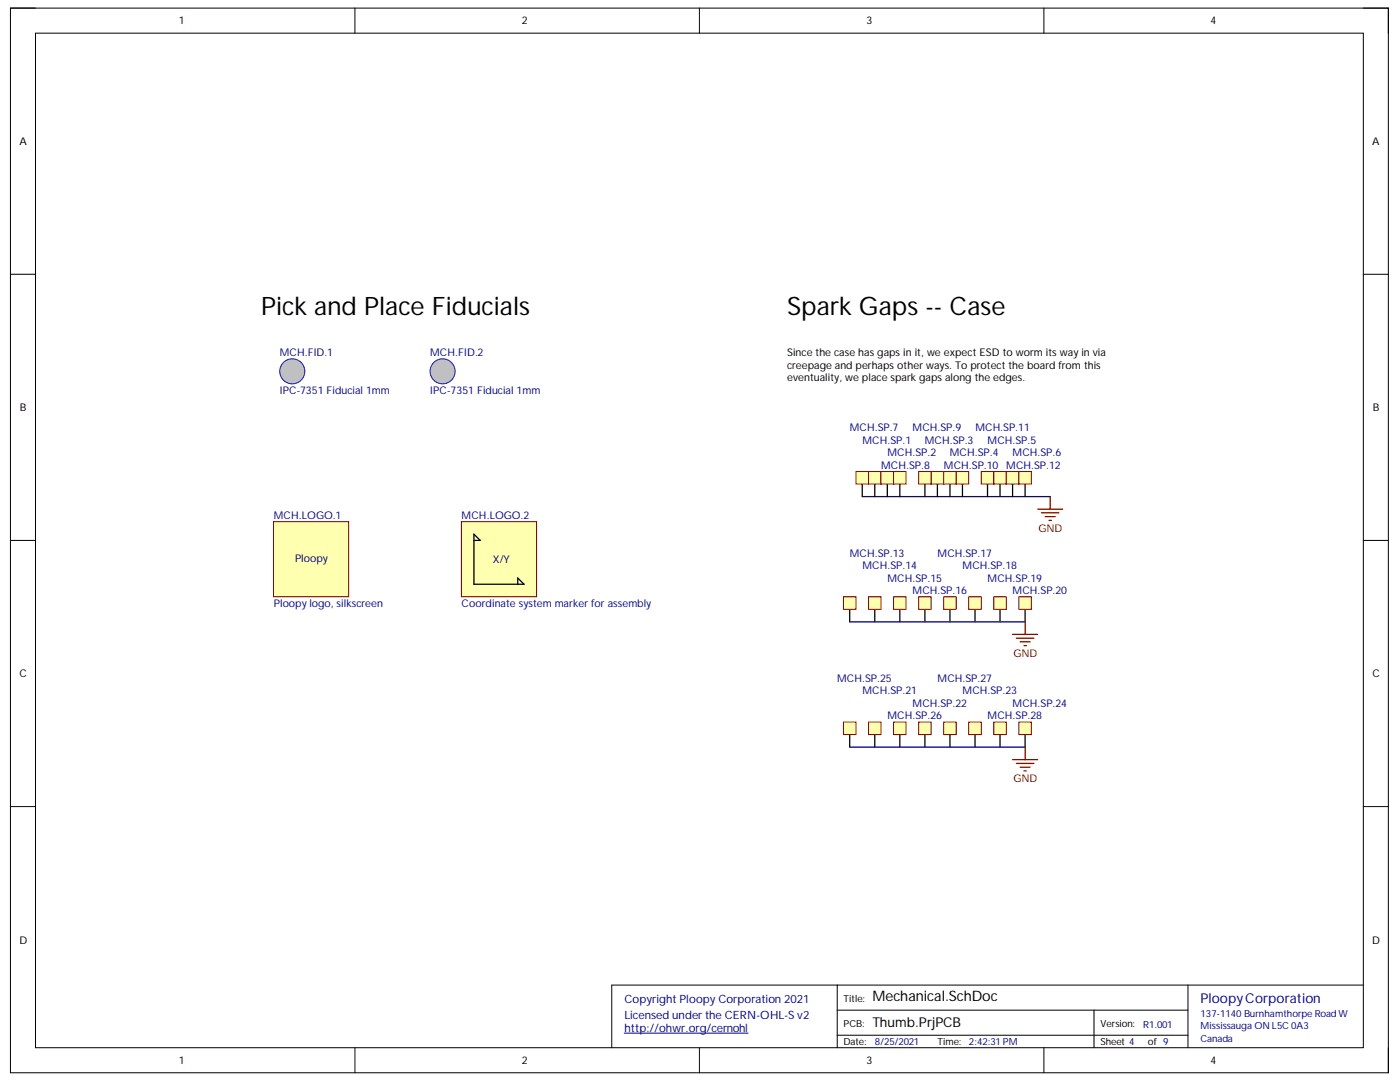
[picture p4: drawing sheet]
<svg xmlns="http://www.w3.org/2000/svg" width="279mm" height="216mm" viewBox="0 0 279 216" stroke-linecap="round" stroke-linejoin="round" font-family="sans-serif">
<path d="M2.1 1.6h275v212.5h-275z" fill="none" stroke="#000" stroke-width=".2"/>
<path d="M7.1 6.6h265v202.5h-265z" fill-rule="evenodd" fill="#fff"/>
<g fill="none" stroke="#000" stroke-width=".2">
<path d="M2.1 1.6h5M7.1 6.6h265v202.5h-265zM70.8 1.6v5M139.6 1.6v5M208.3 1.6v5M272.1 1.6h5v5M2.1 54.7h5M272.1 54.7h5M2.1 107.8h5M272.1 107.8h5M2.1 160.9h5M272.1 160.9h5"/>
<path d="M167.1 196.6v12.5M237.1 196.6v12.5M272.1 196.6h-150v12.5M70.8 209.1v5M139.6 209.1v5M167.1 201.6h70M167.1 206.6h70M208.3 209.1v5M218.3 201.6v7.5M277.1 209.1v5"/>
</g>
<path d="M124.6 206.2h24.7" fill="none" stroke="#000080" stroke-width=".2"/>
<circle cx="58.3" cy="74.1" r="2.5" fill="#c0c0c0"/>
<circle cx="58.3" cy="74.1" r="2.5" fill="none" stroke="#00f" stroke-width=".2"/>
<circle cx="88.3" cy="74.1" r="2.5" fill="#c0c0c0"/>
<circle cx="88.3" cy="74.1" r="2.5" fill="none" stroke="#00f" stroke-width=".2"/>
<path d="M157.1 69.1h65v12.5h-65z" fill-rule="evenodd" fill="#fff"/>
<path d="M157.1 69.1h65v12.5h-65z" fill="none" stroke="#fff" stroke-width=".2"/>
<path d="M209.6 99.1v2.5M207.1 101.6h5M207.8 102.3h3.5M208.6 103.1h2M209.3 103.8h.5" fill="none" stroke="#800000" stroke-width=".25"/>
<path d="M172.1 96.6v2.5" fill="none" stroke="#000" stroke-width=".25"/>
<path d="M170.8 94.1h2.5v2.5h-2.5z" fill-rule="evenodd" fill="#ffffb0"/>
<path d="M170.8 94.1h2.5v2.5h-2.5z" fill="none" stroke="#800000" stroke-width=".2"/>
<path d="M172.1 99.1h37.5" fill="none" stroke="#000080" stroke-width=".25"/>
<path d="M174.6 96.6v2.5" fill="none" stroke="#000" stroke-width=".25"/>
<path d="M173.3 94.1h2.5v2.5h-2.5z" fill-rule="evenodd" fill="#ffffb0"/>
<path d="M173.3 94.1h2.5v2.5h-2.5z" fill="none" stroke="#800000" stroke-width=".2"/>
<path d="M177.1 96.6v2.5" fill="none" stroke="#000" stroke-width=".25"/>
<path d="M175.8 94.1h2.5v2.5h-2.5z" fill-rule="evenodd" fill="#ffffb0"/>
<path d="M175.8 94.1h2.5v2.5h-2.5z" fill="none" stroke="#800000" stroke-width=".2"/>
<path d="M179.6 96.6v2.5" fill="none" stroke="#000" stroke-width=".25"/>
<path d="M178.3 94.1h2.5v2.5h-2.5z" fill-rule="evenodd" fill="#ffffb0"/>
<path d="M178.3 94.1h2.5v2.5h-2.5z" fill="none" stroke="#800000" stroke-width=".2"/>
<path d="M184.6 96.6v2.5" fill="none" stroke="#000" stroke-width=".25"/>
<path d="M183.3 94.1h2.5v2.5h-2.5z" fill-rule="evenodd" fill="#ffffb0"/>
<path d="M183.3 94.1h2.5v2.5h-2.5z" fill="none" stroke="#800000" stroke-width=".2"/>
<path d="M187.1 96.6v2.5" fill="none" stroke="#000" stroke-width=".25"/>
<path d="M185.8 94.1h2.5v2.5h-2.5z" fill-rule="evenodd" fill="#ffffb0"/>
<path d="M185.8 94.1h2.5v2.5h-2.5z" fill="none" stroke="#800000" stroke-width=".2"/>
<path d="M189.6 96.6v2.5" fill="none" stroke="#000" stroke-width=".25"/>
<path d="M188.3 94.1h2.5v2.5h-2.5z" fill-rule="evenodd" fill="#ffffb0"/>
<path d="M188.3 94.1h2.5v2.5h-2.5z" fill="none" stroke="#800000" stroke-width=".2"/>
<path d="M192.1 96.6v2.5" fill="none" stroke="#000" stroke-width=".25"/>
<path d="M190.8 94.1h2.5v2.5h-2.5z" fill-rule="evenodd" fill="#ffffb0"/>
<path d="M190.8 94.1h2.5v2.5h-2.5z" fill="none" stroke="#800000" stroke-width=".2"/>
<path d="M197.1 96.6v2.5" fill="none" stroke="#000" stroke-width=".25"/>
<path d="M195.8 94.1h2.5v2.5h-2.5z" fill-rule="evenodd" fill="#ffffb0"/>
<path d="M195.8 94.1h2.5v2.5h-2.5z" fill="none" stroke="#800000" stroke-width=".2"/>
<path d="M199.6 96.6v2.5" fill="none" stroke="#000" stroke-width=".25"/>
<path d="M198.3 94.1h2.5v2.5h-2.5z" fill-rule="evenodd" fill="#ffffb0"/>
<path d="M198.3 94.1h2.5v2.5h-2.5z" fill="none" stroke="#800000" stroke-width=".2"/>
<path d="M202.1 96.6v2.5" fill="none" stroke="#000" stroke-width=".25"/>
<path d="M200.8 94.1h2.5v2.5h-2.5z" fill-rule="evenodd" fill="#ffffb0"/>
<path d="M200.8 94.1h2.5v2.5h-2.5z" fill="none" stroke="#800000" stroke-width=".2"/>
<path d="M204.6 96.6v2.5" fill="none" stroke="#000" stroke-width=".25"/>
<path d="M203.3 94.1h2.5v2.5h-2.5z" fill-rule="evenodd" fill="#ffffb0"/>
<path d="M203.3 94.1h2.5v2.5h-2.5z" fill="none" stroke="#800000" stroke-width=".2"/>
<path d="M169.6 121.6v2.5" fill="none" stroke="#000" stroke-width=".25"/>
<path d="M168.3 119.1h2.5v2.5h-2.5z" fill-rule="evenodd" fill="#ffffb0"/>
<path d="M168.3 119.1h2.5v2.5h-2.5z" fill="none" stroke="#800000" stroke-width=".2"/>
<path d="M174.6 121.6v2.5" fill="none" stroke="#000" stroke-width=".25"/>
<path d="M173.3 119.1h2.5v2.5h-2.5z" fill-rule="evenodd" fill="#ffffb0"/>
<path d="M173.3 119.1h2.5v2.5h-2.5z" fill="none" stroke="#800000" stroke-width=".2"/>
<path d="M179.6 121.6v2.5" fill="none" stroke="#000" stroke-width=".25"/>
<path d="M178.3 119.1h2.5v2.5h-2.5z" fill-rule="evenodd" fill="#ffffb0"/>
<path d="M178.3 119.1h2.5v2.5h-2.5z" fill="none" stroke="#800000" stroke-width=".2"/>
<path d="M184.6 121.6v2.5" fill="none" stroke="#000" stroke-width=".25"/>
<path d="M183.3 119.1h2.5v2.5h-2.5z" fill-rule="evenodd" fill="#ffffb0"/>
<path d="M183.3 119.1h2.5v2.5h-2.5z" fill="none" stroke="#800000" stroke-width=".2"/>
<path d="M189.6 121.6v2.5" fill="none" stroke="#000" stroke-width=".25"/>
<path d="M188.3 119.1h2.5v2.5h-2.5z" fill-rule="evenodd" fill="#ffffb0"/>
<path d="M188.3 119.1h2.5v2.5h-2.5z" fill="none" stroke="#800000" stroke-width=".2"/>
<path d="M194.6 121.6v2.5" fill="none" stroke="#000" stroke-width=".25"/>
<path d="M193.3 119.1h2.5v2.5h-2.5z" fill-rule="evenodd" fill="#ffffb0"/>
<path d="M193.3 119.1h2.5v2.5h-2.5z" fill="none" stroke="#800000" stroke-width=".2"/>
<path d="M199.6 121.6v2.5" fill="none" stroke="#000" stroke-width=".25"/>
<path d="M198.3 119.1h2.5v2.5h-2.5z" fill-rule="evenodd" fill="#ffffb0"/>
<path d="M198.3 119.1h2.5v2.5h-2.5z" fill="none" stroke="#800000" stroke-width=".2"/>
<path d="M204.6 121.6v2.5" fill="none" stroke="#000" stroke-width=".25"/>
<path d="M203.3 119.1h2.5v2.5h-2.5z" fill-rule="evenodd" fill="#ffffb0"/>
<path d="M203.3 119.1h2.5v2.5h-2.5z" fill="none" stroke="#800000" stroke-width=".2"/>
<path d="M169.6 124.1h35" fill="none" stroke="#000080" stroke-width=".25"/>
<path d="M54.6 104.1h15v15h-15z" fill-rule="evenodd" fill="#ffffb0"/>
<path d="M54.6 104.1h15v15h-15z" fill="none" stroke="#800000" stroke-width=".2"/>
<path d="M169.6 146.6v2.5" fill="none" stroke="#000" stroke-width=".25"/>
<path d="M168.3 144.1h2.5v2.5h-2.5z" fill-rule="evenodd" fill="#ffffb0"/>
<path d="M168.3 144.1h2.5v2.5h-2.5z" fill="none" stroke="#800000" stroke-width=".2"/>
<path d="M174.6 146.6v2.5" fill="none" stroke="#000" stroke-width=".25"/>
<path d="M173.3 144.1h2.5v2.5h-2.5z" fill-rule="evenodd" fill="#ffffb0"/>
<path d="M173.3 144.1h2.5v2.5h-2.5z" fill="none" stroke="#800000" stroke-width=".2"/>
<path d="M179.6 146.6v2.5" fill="none" stroke="#000" stroke-width=".25"/>
<path d="M178.3 144.1h2.5v2.5h-2.5z" fill-rule="evenodd" fill="#ffffb0"/>
<path d="M178.3 144.1h2.5v2.5h-2.5z" fill="none" stroke="#800000" stroke-width=".2"/>
<path d="M184.6 146.6v2.5" fill="none" stroke="#000" stroke-width=".25"/>
<path d="M183.3 144.1h2.5v2.5h-2.5z" fill-rule="evenodd" fill="#ffffb0"/>
<path d="M183.3 144.1h2.5v2.5h-2.5z" fill="none" stroke="#800000" stroke-width=".2"/>
<path d="M189.6 146.6v2.5" fill="none" stroke="#000" stroke-width=".25"/>
<path d="M188.3 144.1h2.5v2.5h-2.5z" fill-rule="evenodd" fill="#ffffb0"/>
<path d="M188.3 144.1h2.5v2.5h-2.5z" fill="none" stroke="#800000" stroke-width=".2"/>
<path d="M194.6 146.6v2.5" fill="none" stroke="#000" stroke-width=".25"/>
<path d="M193.3 144.1h2.5v2.5h-2.5z" fill-rule="evenodd" fill="#ffffb0"/>
<path d="M193.3 144.1h2.5v2.5h-2.5z" fill="none" stroke="#800000" stroke-width=".2"/>
<path d="M199.6 146.6v2.5" fill="none" stroke="#000" stroke-width=".25"/>
<path d="M198.3 144.1h2.5v2.5h-2.5z" fill-rule="evenodd" fill="#ffffb0"/>
<path d="M198.3 144.1h2.5v2.5h-2.5z" fill="none" stroke="#800000" stroke-width=".2"/>
<path d="M204.6 146.6v2.5" fill="none" stroke="#000" stroke-width=".25"/>
<path d="M203.3 144.1h2.5v2.5h-2.5z" fill-rule="evenodd" fill="#ffffb0"/>
<path d="M203.3 144.1h2.5v2.5h-2.5z" fill="none" stroke="#800000" stroke-width=".2"/>
<path d="M169.6 149.1h35" fill="none" stroke="#000080" stroke-width=".25"/>
<path d="M202.1 126.6h5M202.8 127.3h3.5M203.6 128.1h2M204.3 128.8h.5M204.6 124.1v2.5M202.1 151.6h5M202.8 152.3h3.5M203.6 153.1h2M204.3 153.8h.5M204.6 149.1v2.5" fill="none" stroke="#800000" stroke-width=".25"/>
<path d="M92.1 104.1h15v15h-15z" fill-rule="evenodd" fill="#ffffb0"/>
<path d="M92.1 104.1h15v15h-15z" fill="none" stroke="#800000" stroke-width=".2"/>
<path d="M94.6 107.8h1.2l-1.2-1.2v10h10l-1.3-1.3v1.3" fill="none" stroke="#000" stroke-width=".25"/>
<g font-size="5.1">
<text x="52.1" y="62.8">Pick and Place Fiducials</text>
<text x="157.1" y="62.8">Spark Gaps -- Case</text>
</g>
<text font-size="2.9" x="174.1" y="199.8">Mechanical.SchDoc</text>
<text font-size="2.7" fill="#000080" x="239.6" y="200.1">PloopyCorporation</text>
<text font-size="2.7" x="174.1" y="204.8">Thumb.PrjPCB</text>
<g font-size="2.3" fill="#000080">
<text x="124.6" y="200.2">Copyright Ploopy Corporation 2021</text>
<text x="124.6" y="203.4">Licensed underthe CERN-OHL-S v2</text>
<text x="124.6" y="205.9">http://ohwr.org/cernohl</text>
</g>
<g font-size="2.1">
<text x="35.7" y="4.8">1</text>
<text x="104.1" y="4.8">2</text>
<text x="172.9" y="4.8">3</text>
<text x="241.6" y="4.8">4</text>
<text x="3.9" y="28.9">A</text>
<text x="273.8" y="28.9">A</text>
<text x="157.1" y="71">Since the case has gaps in it, we expect ESD to worm its way in via</text>
<text x="157.1" y="73.6">creepage and perhaps other ways. To protect the board from this</text>
<text x="157.1" y="76.1">eventuality, we place spark gaps along the edges.</text>
<text x="4" y="82">B</text>
<text x="274" y="82">B</text>
<text x="3.9" y="135.2">C</text>
<text x="273.9" y="135.2">C</text>
<text x="3.9" y="188.3">D</text>
<text x="273.8" y="188.3">D</text>
<text x="35.7" y="212.3">1</text>
<text x="104.1" y="212.3">2</text>
<text x="172.9" y="212.3">3</text>
<text x="241.6" y="212.3">4</text>
</g>
<g font-size="2.1" fill="#000080">
<text x="55.8" y="71">MCH.FID.1</text>
<text x="85.9" y="71">MCH.FID.2</text>
<text x="55.8" y="78.6">IPC-7351 Fiducial 1mm</text>
<text x="85.9" y="78.6">IPC-7351 Fiducial 1mm</text>
<text x="169.6" y="86.1">MCH.SP.7</text>
<text x="172.1" y="88.6">MCH.SP.1</text>
<text x="182.1" y="86.1">MCH.SP.9</text>
<text x="184.6" y="88.6">MCH.SP.3</text>
<text x="194.6" y="86.1">MCH.SP.11</text>
<text x="197.1" y="88.6">MCH.SP.5</text>
<text x="175.9" y="93.5">MCH.SP.8</text>
<text x="177.1" y="91.1">MCH.SP.2</text>
<text x="188.4" y="93.5">MCH.SP.10 MCH.SP.12</text>
<text x="189.6" y="91.1">MCH.SP.4</text>
<text x="202.1" y="91.1">MCH.SP.6</text>
<text x="54.6" y="103.6">MCH.LOGO.1</text>
<text x="92.1" y="103.6">MCH.LOGO.2</text>
<text x="58.9" y="112.1">Ploopy</text>
<text x="98.4" y="112.3">X/Y</text>
<text x="169.6" y="111">MCH.SP.13</text>
<text x="172.1" y="113.6">MCH.SP.14</text>
<text x="187.1" y="111">MCH.SP.17</text>
<text x="192.1" y="113.6">MCH.SP.18</text>
<text x="177.1" y="116">MCH.SP.15</text>
<text x="182.1" y="118.6">MCH.SP.16</text>
<text x="197.1" y="116">MCH.SP.19</text>
<text x="202.1" y="118.6">MCH.SP.20</text>
<text x="54.6" y="121.1">Ploopylogo, silkscreen</text>
<text x="92.1" y="121.1">Coordinate system marker for assembly</text>
<text x="167.1" y="136.1">MCH.SP.25</text>
<text x="187.1" y="136.1">MCH.SP.27</text>
<text x="172.1" y="138.5">MCH.SP.21</text>
<text x="177.1" y="143.5">MCH.SP.26</text>
<text x="182.1" y="141.1">MCH.SP.22</text>
<text x="192.1" y="138.5">MCH.SP.23</text>
<text x="197.1" y="143.5">MCH.SP.28</text>
<text x="202.1" y="141.1">MCH.SP.24</text>
</g>
<g font-size="2.1" fill="#800000">
<text x="207.3" y="106.1">GND</text>
<text x="202.3" y="131.1">GND</text>
<text x="202.3" y="156">GND</text>
</g>
<g font-size="1.9">
<text x="168.3" y="199.9">Title:</text>
<text x="168.3" y="208.6">Date:</text>
<text x="168.3" y="204.8">PCB:</text>
<text x="187.1" y="208.6">Time:</text>
<text x="219.6" y="204.8">Version:</text>
<text x="219.6" y="208.6">Sheet 4</text>
<text x="229.1" y="208.6">of 9</text>
</g>
<g font-size="1.9" fill="#000080">
<text x="239.6" y="202.9">137-1140Burnhamthorpe Road W</text>
<text x="174.6" y="208.6">8/25/2021</text>
<text x="193.4" y="208.6">2:42:31 PM</text>
<text x="228.1" y="205.1">R1.001</text>
<text x="239.6" y="205.3">Mississauga ON L5C 0A3</text>
<text x="239.6" y="207.9">Canada</text>
</g>
</svg>
